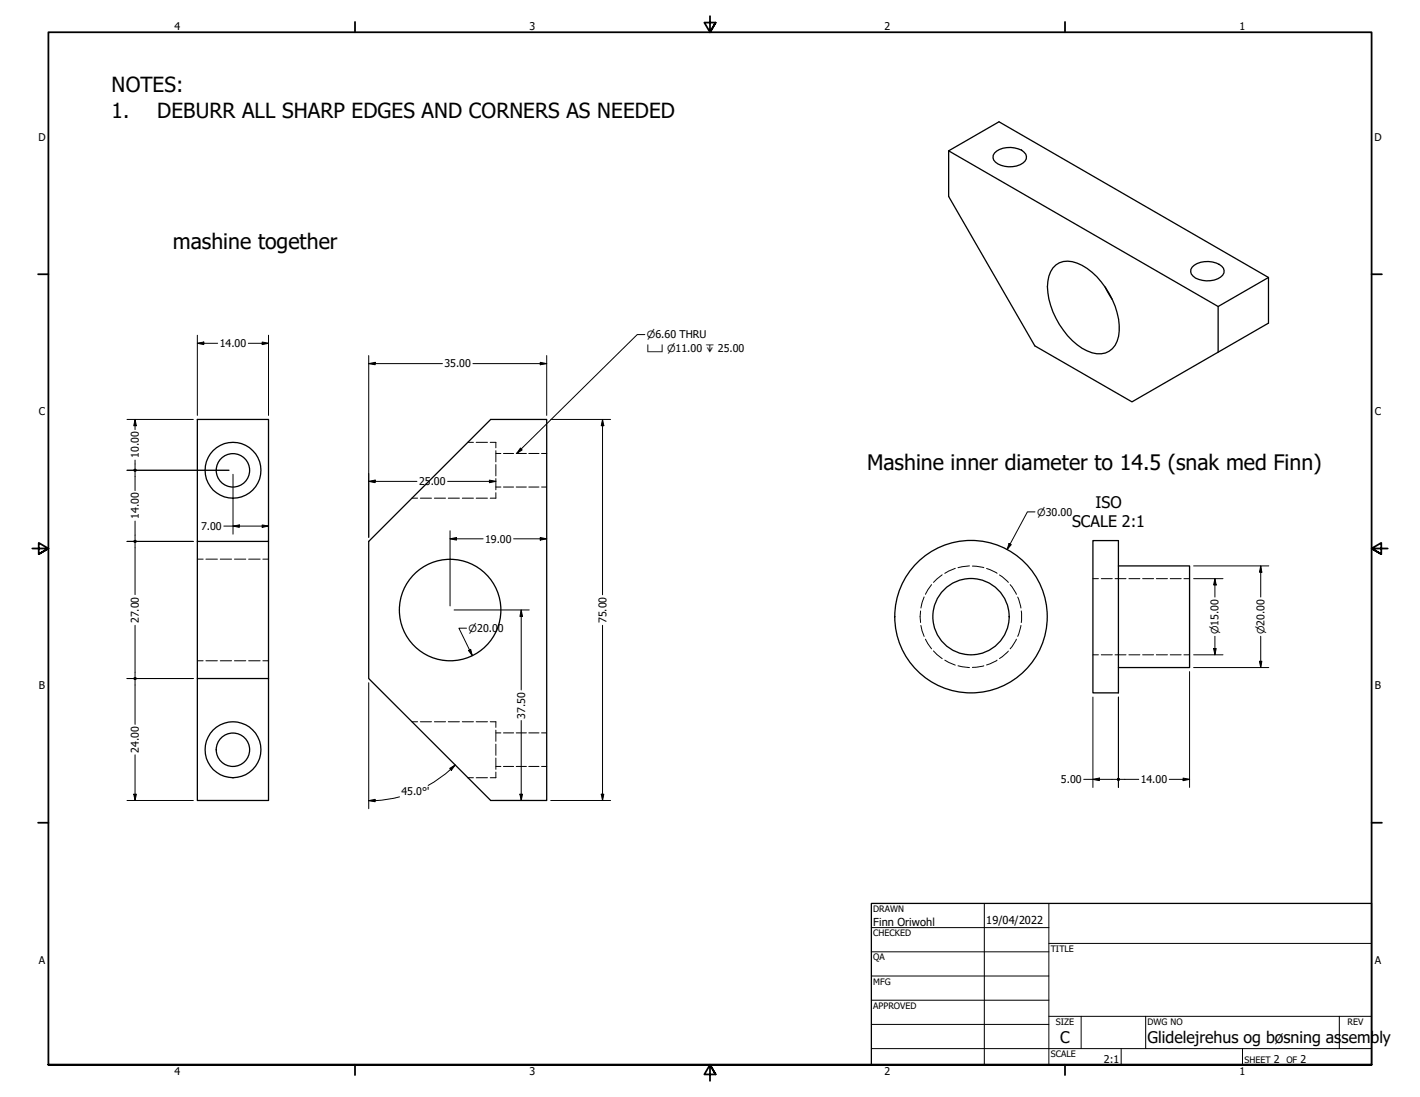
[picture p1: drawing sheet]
<svg xmlns="http://www.w3.org/2000/svg" width="559mm" height="432mm" viewBox="0 0 559 432" stroke-linecap="round" stroke-linejoin="round" font-family="sans-serif">
<!-- layer: Visible (ANSI) -->
<g fill="none" stroke="#000" stroke-width=".51">
<path d="M373.3 59.4v17.9l33.9 58.8 38.3 22.1 53.7-31v-18l-106.1-61.3-19.8 11.5 106.1 61.2M391.4 60.3a9.3 9.3 0 0 1 11.6-.4 2.58 2.58 0 0 1-.5 4.3 9.2 9.2 0 0 1-11.5-1.2l-.2-1.8zM414.3 105.5a7.8 7.8 0 0 1 9.6-1.9 29.8 29.8 0 0 1 15.7 19.5 16.8 16.8 0 0 1-.8 12.8 7.9 7.9 0 0 1-11 2.2 30.1 30.1 0 0 1-15.4-27.4l.3-2zM434.8 112.9l2.8 4.9M469.1 105.2a9 9 0 0 1 12.4 .4 2.96 2.96 0 0 1-2.3 4.1 9.8 9.8 0 0 1-9.7-1 2.47 2.47 0 0 1-.4-3.5zM499.2 109.2l-19.8 11.4v18M77.7 165.1h28v48h-28zM77.7 213.1v54M105.7 213.1v54M145.1 213.1l48-48h22v150h-22l-48-48zM430.1 212.8h10v59.9h-10zM440.1 222.8h28v40h-28"/>
<path d="M77.7 267.1h28v48h-28z"/>
<circle cx="91.7" cy="185.1" r="6.6"/>
<circle cx="91.7" cy="185.1" r="11"/>
<circle cx="177.1" cy="240.1" r="20"/>
<circle cx="382.1" cy="242.7" r="15"/>
<circle cx="382.1" cy="242.7" r="30"/>
<circle cx="91.7" cy="295.1" r="6.6"/>
<circle cx="91.7" cy="295.1" r="11"/>
</g>
<!-- layer: Hidden (ANSI) -->
<g fill="none" stroke="#000" stroke-width=".39">
<path d="M184.1 174.1h2.2M187.4 174.1h4.4M192.9 174.1h2.2v2.2M195.1 177.4v4.4M195.1 178.5h2M198.1 178.5h4M203.1 178.5h4M208.1 178.5h4M213.1 178.5h2M162.1 196.1h2.2M165.4 196.1h4.4M170.9 196.1h4.4"/>
<path d="M176.4 196.1h4.4M181.9 196.1h4.4M187.4 196.1h4.4M195.1 182.9v4.4M195.1 188.4v4.4M195.1 193.9v2.2h-2.2M195.1 191.7h2M198.1 191.7h4M203.1 191.7h4M208.1 191.7h4M213.1 191.7h2M77.7 220.1h2.2"/>
<path d="M81 220.1h4.5M86.7 220.1h4.4M92.3 220.1h4.4M97.9 220.1h4.5M103.4 220.1h2.3M363.7 234.9l-1.3 4.4M366.6 230.1l-2.4 3.8M370.8 226.3l-3.5 2.9M375.9 223.7l-4.1 2M381.5 222.8l-4.5 .7M382.7 222.8l4.5 .7M388.2 223.8l4.2 1.9"/>
<path d="M393.3 226.3l3.5 2.9M397.5 230.1l2.5 3.8M400.5 235l1.3 4.3M430.1 227.8h2.1M433.4 227.8h4.3M438.8 227.8h4.3M444.2 227.8h4.4M449.6 227.8h4.4M455 227.8h4.4M460.5 227.8h4.3M465.9 227.8h2.2M362.3 240.5v4.5"/>
<path d="M362.4 246.2l1.3 4.3M364.2 251.6l2.4 3.8M367.3 256.2l3.5 3.1M371.8 259.8l4.1 2M392.4 259.8l-4.2 1.9M396.8 256.3l-3.5 2.9M400 251.6l-2.5 3.8M401.8 246.2l-1.3 4.3M401.9 240.5v4.5M430.1 257.7h2.1M433.4 257.7h4.3M438.8 257.7h4.3"/>
<path d="M444.2 257.7h4.4M449.6 257.7h4.4M455 257.7h4.4M460.5 257.7h4.3M465.9 257.7h2.2M77.7 260.1h2.2M81 260.1h4.5M86.7 260.1h4.4M92.3 260.1h4.4M97.9 260.1h4.5M103.4 260.1h2.3M377 262.1l4.5 .7"/>
<path d="M387.2 262.1l-4.5 .6M162.1 284.1h2.2M165.4 284.1h4.4M170.9 284.1h4.4M176.4 284.1h4.4M181.9 284.1h4.4M187.4 284.1h4.4M192.9 284.1h2.2v2.2M195.1 287.4v4.4M195.1 292.9v4.4M195.1 298.4v4.4M195.1 288.5h2"/>
<path d="M198.1 288.5h4M203.1 288.5h4M208.1 288.5h4M213.1 288.5h2M184.1 306.1h2.2M187.4 306.1h4.4M195.1 303.9v2.2h-2.2M195.1 301.7h2M198.1 301.7h4M203.1 301.7h4M208.1 301.7h4M213.1 301.7h2"/>
</g>
<!-- layer: Border (ANSI) -->
<g fill="none" stroke="#000" stroke-width=".7">
<path d="M139.7 8.6v4.1M279.4 6.3v6.4l-2.2-3.8h4.4l-2.2 3.8 2.2-3.8M419.1 8.6v4.1M15 107.9h4M539.8 107.9h4M12.7 215.9h6.3l-3.8-2.2v4.4l3.8-2.2-3.8 2.2M546.1 215.9h-6.3l3.8-2.2v4.4l-3.8-2.2 3.8 2.2M15 323.8h4M539.8 323.8h4M19 419.1v-406.4h520.8v406.4h-520.8h520.8M139.7 419.1v4.1M419.1 419.1v4.1"/>
<path d="M281.6 422.9l-2.2-3.8 2.2 3.8h-4.4l2.2-3.8v6.3"/>
</g>
<!-- layer: Title (ANSI) -->
<g fill="none" stroke="#000" stroke-width=".39">
<path d="M387.3 355.6v63.5M412.7 355.6v63.5M342.9 365.1h69.8M342.9 374.6h69.8M412.7 371.3h127.1M342.9 384.2h69.8M342.9 393.7h69.8M342.9 412.7h196.9M342.9 403.2h69.8M412.7 400h127.1M425.4 400v12.7M441.2 412.7v6.4"/>
<path d="M450.8 400v12.7M488.9 412.7v6.4M527 400v12.7"/>
</g>
<path d="M342.9 355.6h196.9v63.5h-196.9z" fill="none" stroke="#000" stroke-width=".51"/>
<!-- layer: Dimension (ANSI) -->
<g fill="none" stroke="#000" stroke-width=".39">
<path d="M77.7 135.1l2.5-.5v1zM77.7 135.1h8M77.7 132v31.5M97.7 135.1h8M103.2 134.6l2.5 .5-2.5 .5zM105.7 132v31.5M145.1 140v71.5M215.1 140v23.5M145.1 143.1l2.5-.5v1zM145.1 143.1h29M186.1 143.1h29M212.6 142.6l2.5 .5-2.5 .5z"/>
<path d="M50 165.1h26.1M53.1 165.1l.6 2.5h-1.1zM53.1 165.1v4M216.7 165.1h23.6M237.1 165.1l.5 2.5h-1zM237.1 165.1v69M50 185.1h40.1M53.1 181.1v3.4M53.1 185.7v7.4M91.7 186.7v23.5M145.1 189.5l2.5-.5v1zM145.1 189.5h19"/>
<path d="M176.1 189.5h19M192.6 189l2.5 .5-2.5 .5zM50 213.1h26.1M53.1 205.1v7.4M53.1 213.7v20.4M88.1 207.1h17.6M91.7 207.1l2.5-.5v1zM103.2 206.6l2.5 .5-2.5 .5zM177.1 212.1l2.5-.5v1zM177.1 212.1h13M177.1 208.9v29.6M202.1 212.1h13"/>
<path d="M212.6 211.6l2.5 .5-2.5 .5zM397.1 213.9l.9 .5-1.7 1.9zM407.3 201.5h-3l-8 14.8M469.7 227.8h11.6M469.7 222.8h29.6M478.1 227.8l.5 2.5h-1zM478.1 227.8v7.2M496.1 222.8l.5 2.4h-1zM496.1 222.8v12.2M53.1 246.1v20.4M178.7 240.1h29.6M183.6 247.3h-3l5.3 10.8"/>
<path d="M184.3 256l.9-.4 .7 2.5zM205.1 240.1l.5 2.5h-1zM205.1 240.1v31.5M237.1 246.1v69M469.7 257.7h11.6M477.6 255.3h1l-.5 2.4zM478.1 250.4v7.3M496.1 250.4v12.4M50 267.1h26.1M53.1 267.7v17.4M145.1 268.7v49.6M430.1 274.4v35.5"/>
<path d="M440.1 274.4v35.5M468.1 264.4v45.5M469.7 262.8h29.6M495.6 260.3h1l-.5 2.5zM53.1 297.1v18M205.1 283.6v31.5M50 315.1h26.1M52.6 312.6h1.1l-.6 2.5zM145.1 315.2l2.5-.6v1zM157.2 313.7l-6.7 1.2-5.4 .3M177 302.5l2.1-1.4-1.5 2.1zM179.1 301.1l-5.1 4.5-5.5 3.6"/>
<path d="M194.7 315.1h13.6M204.6 312.6h1l-.5 2.5zM216.7 315.1h23.6M236.6 312.6h1l-.5 2.5zM426.5 306.8h13M430.1 306.8l2.5-.5v1zM440.8 306.8h7.3M460.1 306.8h8M465.6 306.3l2.5 .5-2.5 .5z"/>
</g>
<g fill="#000">
<path d="M77.7 135.1l2.5-.5v1z" fill-rule="evenodd"/>
<path d="M103.2 134.6l2.5 .5-2.5 .5z" fill-rule="evenodd"/>
<path d="M145.1 143.1l2.5-.5v1z" fill-rule="evenodd"/>
<path d="M212.6 142.6l2.5 .5-2.5 .5z" fill-rule="evenodd"/>
<path d="M53.1 165.1l.6 2.5h-1.1z" fill-rule="evenodd"/>
<path d="M237.1 165.1l.5 2.5h-1z" fill-rule="evenodd"/>
<path d="M145.1 189.5l2.5-.5v1z" fill-rule="evenodd"/>
<path d="M192.6 189l2.5 .5-2.5 .5z" fill-rule="evenodd"/>
<path d="M91.7 207.1l2.5-.5v1z" fill-rule="evenodd"/>
<path d="M103.2 206.6l2.5 .5-2.5 .5z" fill-rule="evenodd"/>
<path d="M177.1 212.1l2.5-.5v1z" fill-rule="evenodd"/>
<path d="M212.6 211.6l2.5 .5-2.5 .5z" fill-rule="evenodd"/>
<path d="M397.1 213.9l.9 .5-1.7 1.9z" fill-rule="evenodd"/>
<path d="M478.1 227.8l.5 2.5h-1z" fill-rule="evenodd"/>
<path d="M496.1 222.8l.5 2.4h-1z" fill-rule="evenodd"/>
<path d="M184.3 256l.9-.4 .7 2.5z" fill-rule="evenodd"/>
<path d="M205.1 240.1l.5 2.5h-1z" fill-rule="evenodd"/>
<path d="M477.6 255.3h1l-.5 2.4z" fill-rule="evenodd"/>
<path d="M495.6 260.3h1l-.5 2.5z" fill-rule="evenodd"/>
<path d="M52.6 312.6h1.1l-.6 2.5z" fill-rule="evenodd"/>
<path d="M145.1 315.2l2.5-.6v1z" fill-rule="evenodd"/>
<path d="M177 302.5l2.1-1.4-1.5 2.1z" fill-rule="evenodd"/>
<path d="M204.6 312.6h1l-.5 2.5z" fill-rule="evenodd"/>
<path d="M236.6 312.6h1l-.5 2.5z" fill-rule="evenodd"/>
<path d="M430.1 306.8l2.5-.5v1z" fill-rule="evenodd"/>
<path d="M465.6 306.3l2.5 .5-2.5 .5z" fill-rule="evenodd"/>
<circle cx="53.1" cy="185.1" r=".63"/>
<circle cx="53.2" cy="185.1" r=".63"/>
<circle cx="53.1" cy="213.1" r=".63"/>
<circle cx="53.2" cy="213.1" r=".63"/>
<circle cx="53.1" cy="267.1" r=".62"/>
<circle cx="53.2" cy="267.1" r=".63"/>
<circle cx="440.1" cy="306.8" r=".63"/>
</g>
<!-- layer: Symbol (ANSI) -->
<path d="M253.7 131.7h-2.9l-47.5 46.8M204.8 176.4l.7 .7-2.2 1.4z" fill="none" stroke="#000" stroke-width=".39"/>
<path d="M204.8 176.4l.7 .7-2.2 1.4z" fill-rule="evenodd" fill="#000"/>
<g font-size="8.4">
<text x="68" y="98.2">mashine together</text>
<text x="341.2" y="184.8">Mashine inner diameter to 14.5 (snak med Finn)</text>
</g>
<g font-size="8.2">
<text x="43.9" y="36.4">NOTES:</text>
<text x="43.9" y="46.3">1.</text>
<text x="61.9" y="46.3">DEBURR ALL SHARP EDGES AND CORNERS AS NEEDED</text>
</g>
<g font-size="6.3">
<text x="431.1" y="199.8">ISO</text>
<text x="421.9" y="207.3">SCALE 2:1</text>
<text x="417.2" y="410.6">C</text>
<text x="451.6" y="410.7">Glidelejrehus og bøsning as</text>
<text x="527.9" y="410.7">sembly</text>
</g>
<g font-size="4.3">
<text x="343.7" y="364.3">Finn Oriwohl</text>
<text x="388.1" y="363.7">19/04/2022</text>
</g>
<g font-size="4.2">
<text x="68.7" y="11.7">4</text>
<text x="208.4" y="11.7">3</text>
<text x="348.1" y="11.7">2</text>
<text x="487.8" y="11.7">1</text>
<text x="15.1" y="55.5">D</text>
<text x="540.9" y="55.5">D</text>
<text x="86.5" y="136.7">14.00</text>
<text x="174.9" y="144.7">35.00</text>
<text x="15.2" y="163.4">C</text>
<text x="541" y="163.4">C</text>
<text x="54.7" y="180.3" transform="rotate(-90 54.7 180.3)">10.00</text>
<text x="164.9" y="191">25.00</text>
<text x="54.7" y="204.3" transform="rotate(-90 54.7 204.3)">14.00</text>
<text x="79.1" y="208.6">7.00</text>
<text x="190.9" y="213.6">19.00</text>
<text x="54.7" y="245.3" transform="rotate(-90 54.7 245.3)">27.00</text>
<text x="238.6" y="245.3" transform="rotate(-90 238.6 245.3)">75.00</text>
<text x="15.3" y="271.4">B</text>
<text x="541.1" y="271.4">B</text>
<text x="206.6" y="282.8" transform="rotate(-90 206.6 282.8)">37.50</text>
<text x="54.7" y="296.4" transform="rotate(-90 54.7 296.4)">24.00</text>
<text x="417.5" y="308.3">5.00</text>
<text x="448.9" y="308.3">14.00</text>
<text x="158" y="313.1">45.0°'</text>
<text x="15.2" y="379.3">A</text>
<text x="541" y="379.3">A</text>
<text x="434.4" y="418.3">2:1</text>
<text x="501.3" y="418.3">2</text>
<text x="511.8" y="418.3">2</text>
<text x="68.7" y="423.2">4</text>
<text x="208.4" y="423.2">3</text>
<text x="348.1" y="423.2">2</text>
<text x="487.8" y="423.2">1</text>
</g>
<g font-size="3.9">
<text x="254.6" y="133.2">⌀6.60 THRU</text>
<text x="254.6" y="138.6">⌴ ⌀11.00 ↧ 25.00</text>
<text x="408.1" y="203">⌀30.00</text>
<text x="184.4" y="248.7">⌀20.00</text>
<text x="479.6" y="249.7" transform="rotate(-90 479.6 249.7)">⌀15.00</text>
<text x="497.6" y="249.7" transform="rotate(-90 497.6 249.7)">⌀20.00</text>
</g>
<g font-size="3.5">
<text x="343.7" y="358.9">DRAWN</text>
<text x="343.7" y="368.5">CHECKED</text>
<text x="413.5" y="374.6">TITLE</text>
<text x="343.7" y="378">QA</text>
<text x="343.7" y="387.5">MFG</text>
<text x="343.7" y="397.1">APPROVED</text>
<text x="415.5" y="403.4">SIZE</text>
<text x="451.6" y="403.4">DWG NO</text>
<text x="530.3" y="403.4">REV</text>
<text x="413.5" y="416.1">SCALE</text>
<text x="489.7" y="418.3">SHEET</text>
<text x="506.2" y="418.3">OF</text>
</g>
</svg>
